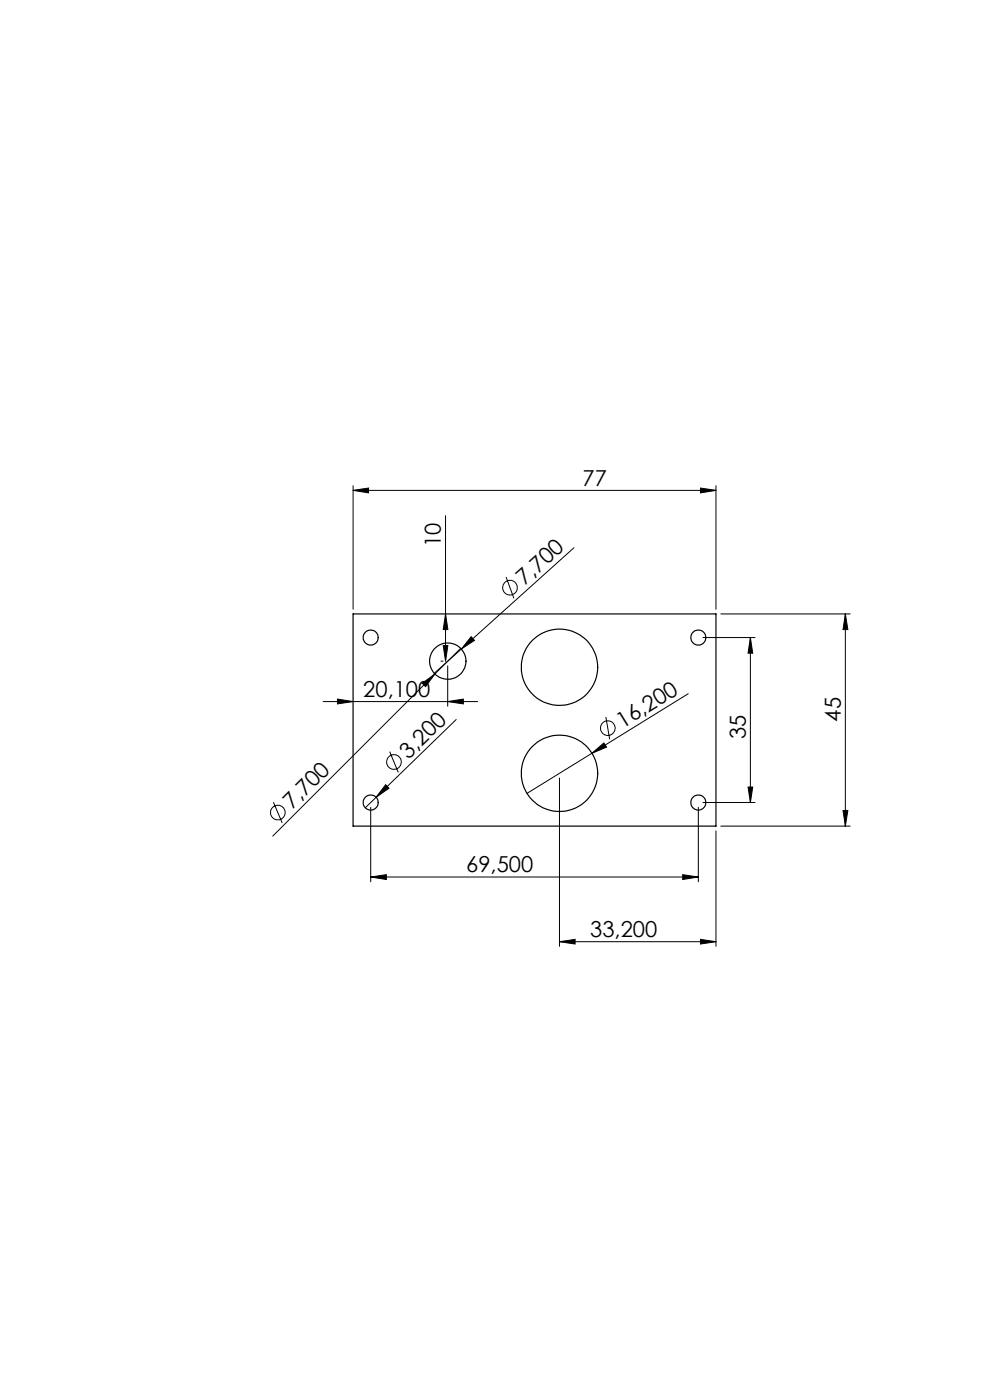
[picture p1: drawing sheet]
<svg xmlns="http://www.w3.org/2000/svg" width="210mm" height="297mm" viewBox="0 0 210 297" stroke-linecap="round" stroke-linejoin="round" font-family="sans-serif">
<g fill="none" stroke="#000" stroke-width=".21">
<path d="M74.9 104l3.3-.5v1.1zM74.9 103v26.3M74.9 104h77M94.5 109.4v30.9M121.7 116.2l-23.8 21.5M148.6 103.5l3.3 .5-3.3 .6zM151.9 103v26.3M94 136.9h1l-.5 3.4zM94.5 130.2l.5 3.4h-1zM97.7 137.5l-5.4 5.5M97.9 137.7l-5.8 5.1M99.9 135.1l.7 .8-2.7 1.8z"/>
<path d="M107.4 122.4l1.6 4.5M149.1 135.3h11.1M152.9 130.2h27.4M159.2 135.3l.5 3.3h-1zM159.2 135.3v34.9M179.3 130.2l.5 3.4h-1zM179.3 130.2v45.1M68.5 148.8h32.8M71.6 148.3l3.3 .5-3.3 .5zM82.7 159.5l1.8 4.4M89.6 145l2.7-2-2 2.7zM92.3 143l-34.4 34.4"/>
<path d="M93.5 140.3h.5M95 148.8l3.3-.5v1zM95 141.2v8.6M96.8 152.6l-19.3 18.8M125.6 159.8l2.5-2.2 .6 .9zM128.5 152.1l.8 4.7M146 147.2l-34.2 21.1M58 170.2l1.9 4.4M78.6 171.3v15.8M81.8 166.5l.7 .7-2.7 2zM118.7 165.1v35.7M148.1 171.3v15.8"/>
<path d="M149.1 170.2h11.1M151.9 176.2v24.6M152.9 175.3h27.4M158.7 167h1l-.5 3.2zM178.8 171.9h1l-.5 3.4zM78.6 186.1l3.4-.5v1zM78.6 186.1h69.5M118.7 199.8l3.3-.5v1zM118.7 199.8h33.2M144.8 185.6l3.3 .5-3.3 .5zM148.6 199.3l3.3 .5-3.3 .5z"/>
<circle cx="108.2" cy="124.7" r="1.55"/>
<circle cx="128.9" cy="154.5" r="1.55"/>
<circle cx="58.9" cy="172.4" r="1.57"/>
<circle cx="83.6" cy="161.7" r="1.55"/>
</g>
<g fill="#000">
<path d="M99.9 135.1l.7 .8-2.7 1.8zM89.6 145l2.7-2-2 2.7zM125.6 159.8l2.5-2.2 .6 .9zM81.8 166.5l.7 .7-2.7 2z"/>
<path d="M148.6 103.5l3.3 .5-3.3 .6zM74.9 104l3.3-.5v1.1z"/>
<path d="M159.2 135.3l.5 3.3h-1zM158.7 167h1l-.5 3.2z"/>
<path d="M94 136.9h1l-.5 3.4zM94.5 130.2l.5 3.4h-1z"/>
<path d="M95 148.8l3.3-.5v1zM71.6 148.3l3.3 .5-3.3 .5zM144.8 185.6l3.3 .5-3.3 .5zM78.6 186.1l3.4-.5v1z"/>
<path d="M178.8 171.9h1l-.5 3.4zM179.3 130.2l.5 3.4h-1z"/>
<path d="M118.7 199.8l3.3-.5v1zM148.6 199.3l3.3 .5-3.3 .5z"/>
</g>
<g fill="none" stroke="#000" stroke-width=".25">
<path d="M74.9 130.2h77v45.1h-77z"/>
<circle cx="78.6" cy="135.3" r="1.6"/>
<circle cx="148.1" cy="135.3" r="1.6"/>
<circle cx="95" cy="140.2" r="3.9"/>
<circle cx="118.7" cy="141.5" r="8.1"/>
<circle cx="78.6" cy="170.2" r="1.6"/>
<circle cx="118.7" cy="164.1" r="8.1"/>
<circle cx="148.1" cy="170.2" r="1.6"/>
</g>
<g font-size="4.7">
<text x="123.6" y="103">77</text>
<text x="93.5" y="116.1" transform="rotate(-90 93.5 116.1)">10</text>
<text x="111.3" y="124.3" transform="rotate(-42 111.3 124.3)">7,700</text>
<text x="77.1" y="147.8">20,100</text>
<text x="132" y="154.6" transform="rotate(-32 132 154.6)">16,200</text>
<text x="178.3" y="153.1" transform="rotate(-90 178.3 153.1)">45</text>
<text x="86.6" y="161.1" transform="rotate(-44 86.6 161.1)">3,200</text>
<text x="158.2" y="156.7" transform="rotate(-90 158.2 156.7)">35</text>
<text x="62" y="171.8" transform="rotate(-45 62 171.8)">7,700</text>
<text x="98.9" y="185">69,500</text>
<text x="125.2" y="198.7">33,200</text>
</g>
</svg>
